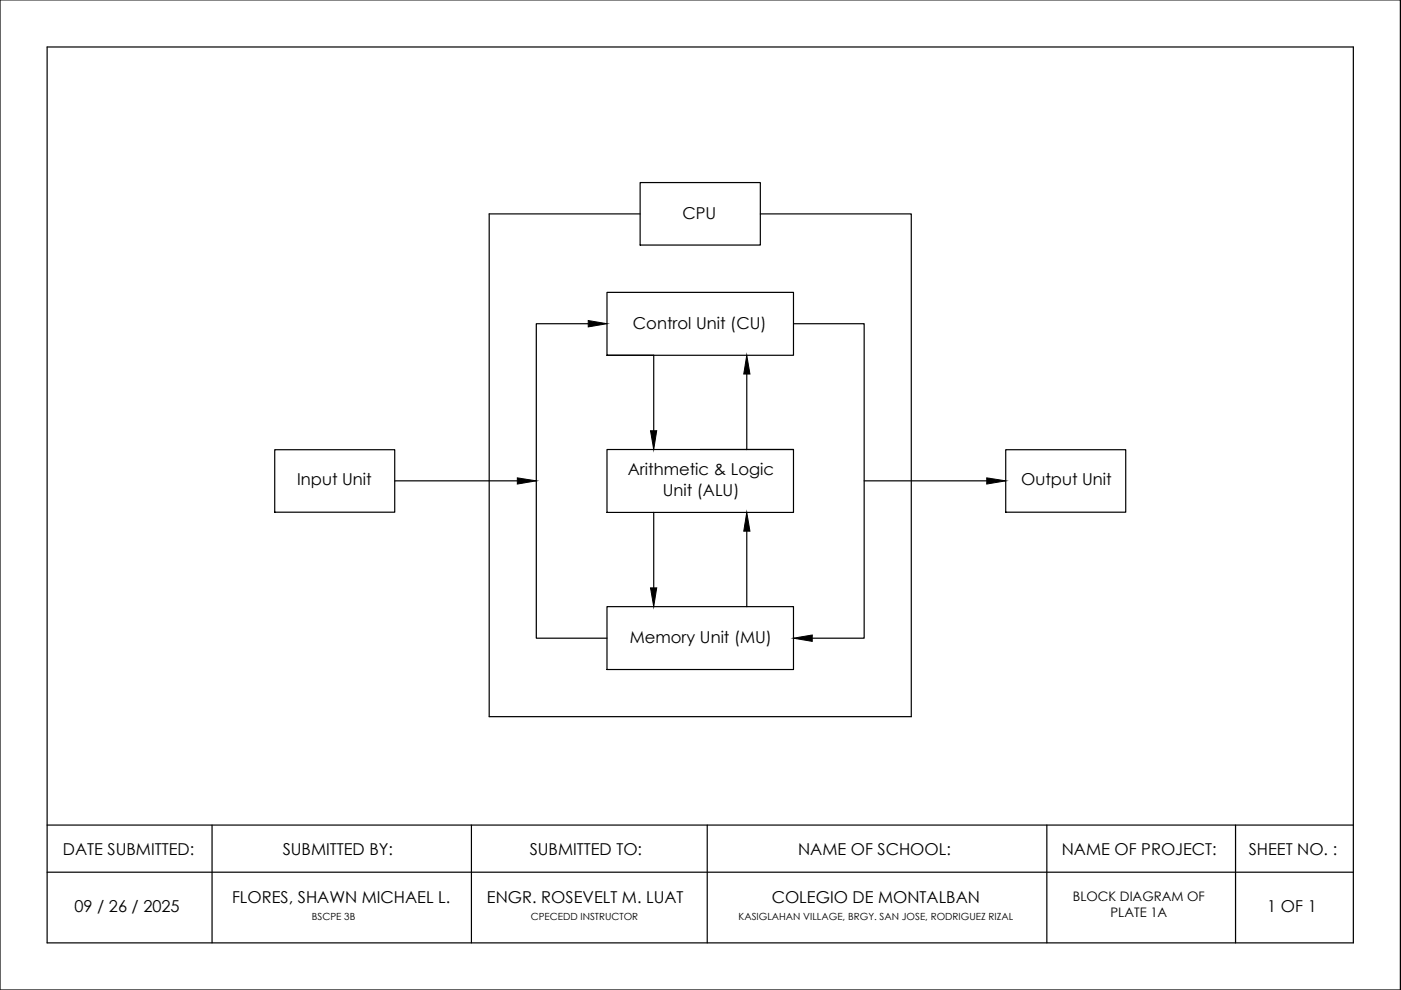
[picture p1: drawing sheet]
<svg xmlns="http://www.w3.org/2000/svg" width="297mm" height="210mm" viewBox="0 0 297 210" stroke-linecap="round" stroke-linejoin="round" font-family="sans-serif">
<!-- layer: 0 -->
<g fill="none" stroke="#000" stroke-width=".25">
<path d="M0 0h296.9v209.9h-296.9zM296.9 0v209.9M10 10h276.9v189.9h-276.9zM135.7 38.7h25.5v13.3h-25.5zM135.7 45.4h-32v106.5h89.5v-106.5h-32M124.7 68.6h-11v66.7h15M128.7 62h39.5v13.3h-39.5zM128.7 75.3h9.9v16M158.3 79.3v16M168.2 68.6h15v66.7h-11M58.3 95.3h25.4v13.3h-25.4zM128.7 95.3h39.5v13.3h-39.5z"/>
<path d="M148.5 95.3h19.7M213.2 95.3h25.5v13.3h-25.5zM83.7 102h26M138.6 108.6v16M158.3 112.6v16M183.2 102h26M128.7 128.6h39.5v13.4h-39.5zM10 174.9h276.9M45 174.9v25M99.9 174.9v25M149.9 174.9v25M222 174.9v25"/>
<path d="M262 174.9v25M10 184.9h276.9"/>
</g>
<path d="M124.7 68l4 .6-4 .7zM158.3 75.3l.7 4h-1.3zM137.9 91.3h1.3l-.6 4zM109.7 101.3l4 .7-4 .6zM158.3 108.6l.7 4h-1.3zM209.2 101.3l4 .7-4 .6zM137.9 124.6h1.3l-.6 4zM168.2 135.3l4-.7v1.4z" fill="#000" stroke="#000" stroke-width=".21"/>
<g font-size="3.5">
<text x="144.7" y="46.5">CPU</text>
<text x="134.2" y="69.8">Control Unit (CU)</text>
<text x="133.1" y="100.8">Arithmetic &amp; Logic</text>
<text x="63" y="102.9">Input Unit</text>
<text x="140.5" y="105.1">Unit (ALU)</text>
<text x="216.5" y="102.9">Output Unit</text>
<text x="133.5" y="136.2">Memory Unit (MU)</text>
<text x="13.3" y="181.2">DATE SUBMITTED:</text>
<text x="59.9" y="181.2">SUBMITTED BY:</text>
<text x="112.3" y="181.2">SUBMITTED TO:</text>
<text x="169.2" y="181.2">NAME OF SCHOOL:</text>
<text x="225.1" y="181.2">NAME OF PROJECT:</text>
<text x="264.8" y="181.2">SHEET NO. :</text>
<text x="49.2" y="191.5">FLORES, SHAWN MICHAEL L.</text>
<text x="103.3" y="191.5">ENGR. ROSEVELT M. LUAT</text>
<text x="163.6" y="191.5">COLEGIO DE MONTALBAN</text>
<text x="15.8" y="193.4">09 / 26 / 2025</text>
<text x="268.7" y="193.4">1 OF 1</text>
</g>
<g font-size="2.8">
<text x="227.5" y="191.1">BLOCK DIAGRAM OF</text>
<text x="235.5" y="194.4">PLATE 1A</text>
</g>
<g font-size="2.1">
<text x="66.1" y="195">BSCPE 3B</text>
<text x="112.5" y="195">CPECEDD INSTRUCTOR</text>
<text x="156.6" y="195">KASIGLAHAN VILLAGE, BRGY. SAN JOSE, RODRIGUEZ RIZAL</text>
</g>
</svg>
